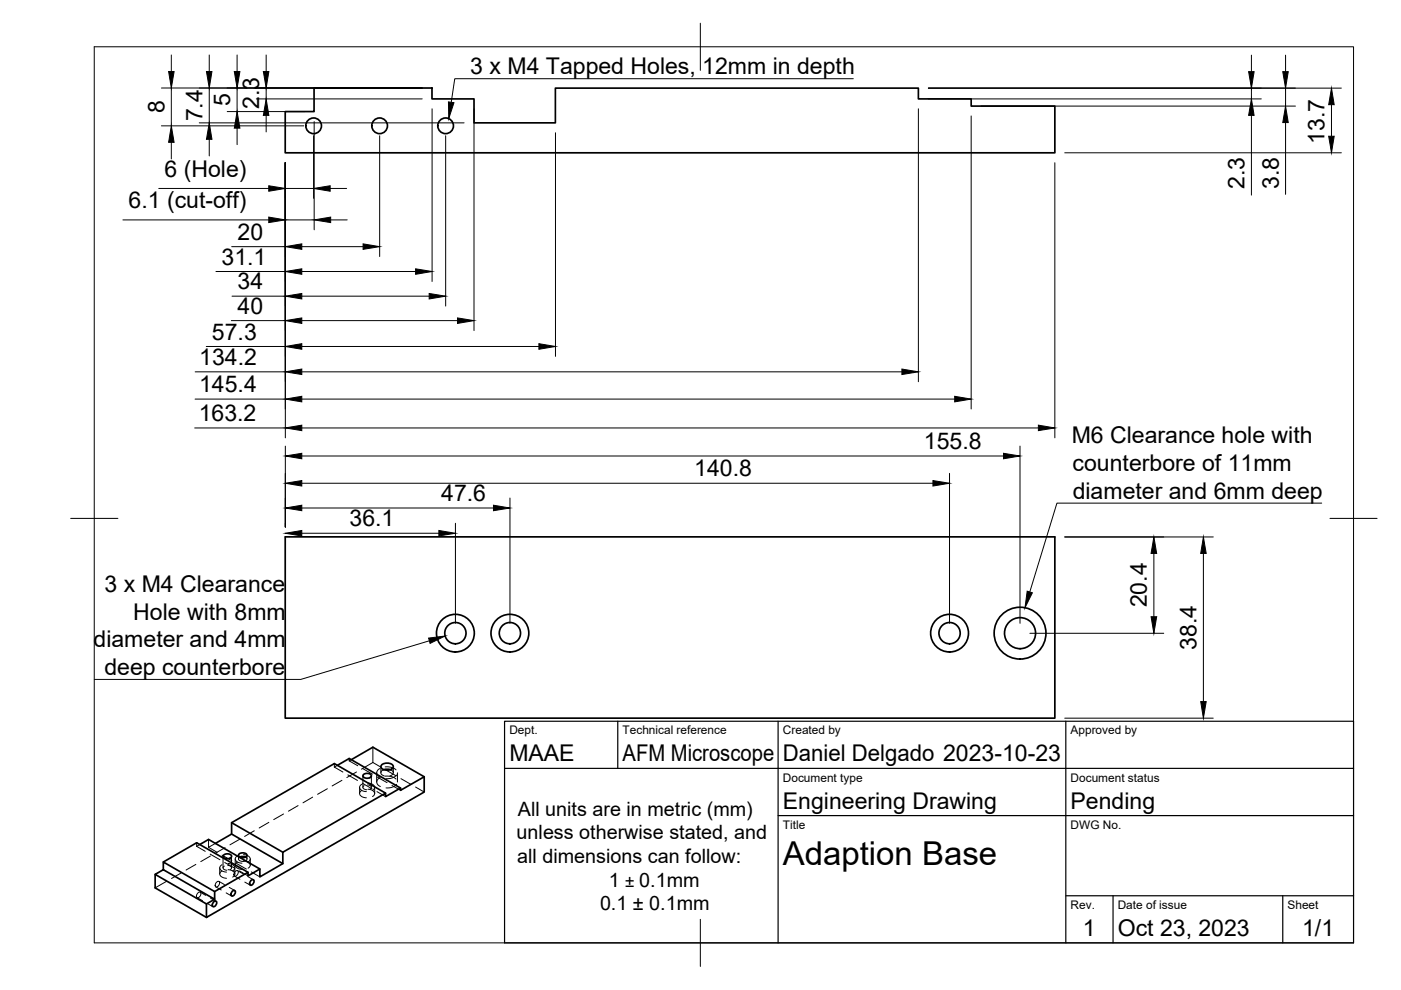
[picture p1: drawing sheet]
<svg xmlns="http://www.w3.org/2000/svg" width="297mm" height="210mm" viewBox="0 0 297 210" stroke-linecap="round" stroke-linejoin="round" font-family="sans-serif">
<!-- layer: Visible -->
<g fill="none" stroke="#000" stroke-width=".36">
<path d="M60.5 23.7h6.1v-5h25v2.3h8.9v5h17.3v-7.3h76.9v2.3h11.2v1.5h17.7v9.9h-163.1zM60.5 113.8h163.1v38.5h-163.1zM42.4 179.1l1.8-1.1 10.9 6.2M49.1 176.8l10.9 6.3M49.1 174.4l10.9 6.3M71.5 162.3l2.5-1.5 10.9 6.3M74.5 161.1l4.6-2.7 10.8 6.3M77 164.3a1.12 1.12 0 0 1 1.7 .2 1.04 1.04 0 0 1-1.8 0zM80.8 162.3a1.64 1.64 0 0 1 2.6 .2 1.54 1.54 0 0 1-2.6 0zM81.4 163.2l.7-.1 .7 .1M81.7 168.2l-10.8-6.3-21.8 12.5v2.4l-3.4 2M32.9 185.4v2.8l10.9 6.3"/>
<path d="M34.6 184.4v-1.6l10.9 6.2v1.7l-1.7 1-10.9-6.3 1.7-1 10.9 6.3M34.6 182.8l7.1-4.1 10.9 6.2M45.3 191.2l.4-.2a.67 .67 0 0 1 .1 .8 .67 .67 0 0 1-.7 .4l-.1-.5zM45.5 189l7.1-4.1v.8l2.5-1.5v1.7l4.9-2.8v-2.4l21.7-12.5v.7l3.2-1.8v.5l5-2.9v3.2l-46.1 26.6v-2.8M47.4 181.4a1.12 1.12 0 0 1 1.7 .2 1.04 1.04 0 0 1-1.8 0zM49.2 189l.5-.2a.67 .67 0 0 1 .1 .8 .67 .67 0 0 1-.8 .3v-.5zM50.6 181.1a1.12 1.12 0 0 1 1.8 .2 1.04 1.04 0 0 1-1.8 0zM50.9 181.7l.6-.1 .6 .1M53.2 186.7l.4-.2a.67 .67 0 0 1 .1 .8 .67 .67 0 0 1-.7 .3v-.5z"/>
<circle cx="66.5" cy="26.7" r="1.66"/>
<circle cx="80.5" cy="26.7" r="1.66"/>
<circle cx="94.5" cy="26.7" r="1.66"/>
<circle cx="96.6" cy="134.2" r="2.25"/>
<circle cx="96.6" cy="134.2" r="4"/>
<circle cx="108.1" cy="134.2" r="2.25"/>
<circle cx="108.1" cy="134.2" r="4"/>
<circle cx="201.3" cy="134.2" r="2.25"/>
<circle cx="201.3" cy="134.2" r="4"/>
<circle cx="216.3" cy="134.2" r="3.3"/>
<circle cx="216.3" cy="134.2" r="5.5"/>
</g>
<!-- layer: Hidden -->
<g fill="none" stroke="#000" stroke-width=".21">
<path d="M79.1 158.4v3.3M41.7 178.7v.7M41.7 179.4l1.8 1.1M42.4 179.1l-.7 .3M44.2 178v1.7l1.5-.9M44.2 179.7l1.8 1M47.7 179.7l-2 1.2M50.8 177.9l-2.1 1.2M53.9 176.1l-2 1.2M57 174.4l-2.1 1.1M60.1 172.6l-2.1 1.2M63.2 170.8l-2 1.2"/>
<path d="M66.3 169l-2.1 1.2M69.4 167.2l-2.1 1.2M70.9 161.9v.7M70.9 162.6l1.8 1.1M71.5 162.3l-.6 .3M72.5 165.5l-2.1 1.1M73.7 164.3l2.1 1.2M74 160.8v.5M74 161.3l1.9 1.1M74.5 161.1l-.5 .2M75.6 163.7l-2.1 1.2M76.2 166.9v1.3"/>
<path d="M76.7 167.6a.78 .78 0 0 0-.4 .9 .78 .78 0 0 0 .8 .6l.6 .1M76.7 166.3a.78 .78 0 0 0-.4 .9 .78 .78 0 0 0 .8 .6h.6M76.8 166.1l2.1 1.2M76.9 163l2.1 1.1M76.9 164.5v2.4M77.2 166.6a.44 .44 0 0 0-.2 .5 .44 .44 0 0 0 .4 .3h.3M77.9 166.4h.1a.5 .5 0 0 1 .6 .2 .5 .5 0 0 1-.1 .7M78 167.3a1.08 1.08 0 0 1 1.4 1.2l-.4 .4M78 166a1.08 1.08 0 0 1 1.4 1.2l-.4 .4M78.7 164.5v2.4M79.1 161.7l-2.5 1.4M79.1 161.7l1.8 1"/>
<path d="M79.4 166.9v1.3M79.9 163.8v2M79.9 167.8l1.8 1.1M80 164.8l2.1 1.1M80.5 164.9a.97 .97 0 0 0-.6 1 .97 .97 0 0 0 .7 .9M80.5 163a.95 .95 0 0 0-.6 .9 .95 .95 0 0 0 .7 .9M80.8 162.6v1.2M81.3 163.2a.66 .66 0 0 0-.6 .7 .66 .66 0 0 0 .8 .6M81.7 164.6h1.1l1.2 .6M81.7 162.6l1.1 .1 1.2 .5M81.9 163.3l2.1 1.2M82.8 163.2a.66 .66 0 0 1 .6 .7 .66 .66 0 0 1-.7 .6"/>
<path d="M83.1 166.5l1.8 1.1M83.4 162.6v1.2M84.1 166.3a2.74 2.74 0 0 1-2.2 .8M84.1 164.3a2.74 2.74 0 0 1-2.2 .8M84.3 163.8v2M85 165.1l2.1 1.2M88.1 166.9l1.8 1M35.3 186.9l-2.4 1.3M38.4 185.1l-2 1.2M41.5 183.3l-2 1.2M41.8 190.3l1.1 .7M41.9 189.3h.1a.38 .38 0 0 1 .6 0 .38 .38 0 0 1-.1 .6l-.1 .1a.44 .44 0 0 1-.6 .3 .44 .44 0 0 1 0-.7z"/>
<path d="M42.5 189.2l1.1 .6M44 191.6l1.1 .6M44.6 181.1l2 1.2M44.6 181.5l-2 1.2M44.6 190.4l1.2 .7M45.8 188l1.1 .7M45.9 187.1a.4 .4 0 0 1 .6-.1 .4 .4 0 0 1 0 .6l-.1 .1a.44 .44 0 0 1-.7 .3 .44 .44 0 0 1 0-.7zM46.4 186.9l1.2 .7M46.6 184v1.3M47.1 184.7a.72 .72 0 0 0-.5 .7 .72 .72 0 0 0 .6 .6l.8 .2M47.1 183.3a.78 .78 0 0 0-.5 1 .78 .78 0 0 0 .9 .5l.5 .1M47.1 181.3l2 1.2"/>
<path d="M47.3 181.6v2.4M47.6 183.6a.48 .48 0 0 0-.2 .7 .48 .48 0 0 0 .6 .2h.1M47.6 182.9l2.1 1.2M47.9 189.3l1.2 .7M48.3 183.5a.52 .52 0 0 1 .7 .2 .52 .52 0 0 1-.1 .6l-.1 .1M48.3 184.4a1.11 1.11 0 0 1 1.4 1.2l-.4 .4M48.3 183.1a1.11 1.11 0 0 1 1.4 1.2l-.4 .4M48.6 188.1l1.2 .7M49.1 181.6v2.4M49.7 185.8l1.2 .6M49.8 184v1.3M49.8 184.8a.4 .4 0 0 1 .7-.1 .4 .4 0 0 1-.1 .6v.1a.43 .43 0 0 1-.7 .4 .43 .43 0 0 1 0-.8z"/>
<path d="M49.9 182.1v1.3M50.2 183.1l2 1.2M50.3 182.8a.78 .78 0 0 0-.4 .9 .78 .78 0 0 0 .9 .5l.5 .1M50.3 181.5a.78 .78 0 0 0-.4 .9 .78 .78 0 0 0 .9 .5l.5 .1M50.4 184.6l1.1 .7M50.6 181.3v.8M50.8 184.7l1.8 1M50.9 181.7a.44 .44 0 0 0-.3 .5 .44 .44 0 0 0 .5 .4 .86 .86 0 0 0 1.2-.6l-.2-.3M51.6 182.5a1.08 1.08 0 0 1 1.4 1.2l-.4 .4M51.6 181.2a1.08 1.08 0 0 1 1.4 1.2l-.4 .4M51.9 187l1.2 .7M52.4 181.3v.8"/>
<path d="M52.6 185.9l1.1 .6M53.1 182.1v1.3M53.3 184.9l1.8 1"/>
</g>
<!-- layer: BORDER -->
<path d="M20 9.9h267v190h-267zM148.5 4.9v10M15 109.9h10M282 109.9h10M148.5 194.9v10" fill="none" stroke="#000" stroke-width=".21"/>
<!-- layer: TITLEBLOCK -->
<path d="M107 152.9h180v47h-180zM131 152.9v10M165 152.9v47M226 152.9v47M107 162.9h180M165 172.9h122M226 189.9h61M236 189.9v10M272 189.9v10" fill="none" stroke="#000" stroke-width=".25"/>
<!-- layer: FD_Dimensions -->
<g fill="none" stroke="#000" stroke-width=".21">
<path d="M34.2 18.7h55.3M36.3 11.7v3.5M36.3 18.7v8M44.4 11.7v3.5M44.4 18.7v7.3M50.3 11.7v3.5M50.3 18.7v5M56.4 11.7v3.5M56.4 18.7v2.3M196.8 18.7h87.6M265.3 11.7v3.5M265.3 18.7v2.3"/>
<path d="M272.6 11.7v3.5M272.6 18.7v3.8M33.7 40h23.3M34.2 26.7h30.2M36.3 30.2v3.5M42.2 26h56.2M44.4 29.5v3.6M48.2 23.7h16.3M50.3 27.2v3.5M54.3 21h35.2M56.4 24.5v3.5M60.5 34.5v58.3"/>
<path d="M60.5 40h6M66.5 28.8v13.3M66.6 25.8v22.9M70 40h3.5M80.5 28.8v25.6M91.6 23.1v36.6M94.5 28.8v36.1M100.5 23.1v47M117.8 28.1v47.5M194.7 23.1v57.8M196.8 21h70.6M205.9 24.6v62.1"/>
<path d="M208 22.5h66.7M223.6 34.5v58.3M225.7 32.4h58.7M265.3 24.5v16.9M272.6 26v15.2M282.3 22.2v6.7M26.1 46.6h30.9M45.8 57.6h14.7M49.1 52.3h11.4M60.5 46.6h6.1M64 52.3h13M64 57.6h24.1"/>
<path d="M70.1 46.6h3.5M41.4 78.8h19.1M43.7 73.5h16.8M49 68h11.5M49.2 62.8h11.3M64 62.8h27M64 68h33M64 73.5h50.3M64 78.8h127.2M41.3 90.7h19.2M41.4 84.6h19.1M60.5 94.6v17.2"/>
<path d="M64 84.6h138.4M64 90.7h156.2M64 96.7h148.8M216.3 94.6v37.6M64 113.1h29M64 107.7h40.6M64 102.5h133.8M96.6 110.9v21.3M108.1 105.6v26.6M201.3 100.4v31.8M225.7 113.8h31.5M244.6 117.3v13.5"/>
<path d="M255.1 117.3v31.5M218.4 134.3h28.3M225.7 152.3h31.5"/>
</g>
<g fill="#000" stroke="#000" stroke-width=".21">
<path d="M35.8 15.2h1.1l-.6 3.5zM43.8 15.2h1.1l-.5 3.5zM49.7 15.2h1.2l-.6 3.5zM55.8 15.2h1.2l-.6 3.5zM264.7 15.2h1.2l-.6 3.5zM272 15.2h1.1l-.5 3.5zM36.3 26.7l.6 3.5h-1.1zM44.4 26l.5 3.5h-1.1zM50.3 23.7l.6 3.5h-1.2zM56.4 21l.6 3.5h-1.2zM57 39.4l3.5 .6-3.5 .5zM66.5 40l3.5-.6v1.1z"/>
<path d="M265.3 21l.6 3.5h-1.2zM272.6 22.5l.5 3.5h-1.1zM282.3 18.7l.6 3.5h-1.2zM281.7 28.9h1.2l-.6 3.5zM57 46l3.5 .6-3.5 .6zM60.5 52.3l3.5-.6v1.2zM60.5 57.6l3.5-.6v1.2zM66.6 46.6l3.5-.6v1.2zM77 51.7l3.5 .6-3.5 .6zM88.1 57l3.5 .6-3.5 .6zM60.5 62.8l3.5-.6v1.2zM60.5 68l3.5-.6v1.2z"/>
<path d="M60.5 73.5l3.5-.6v1.2zM60.5 78.8l3.5-.6v1.2zM91 62.2l3.5 .6-3.5 .6zM97 67.4l3.5 .6-3.5 .6zM114.3 72.9l3.5 .6-3.5 .6zM191.2 78.2l3.5 .6-3.5 .6zM60.5 84.6l3.5-.6v1.2zM60.5 90.7l3.5-.6v1.2zM60.5 96.7l3.5-.6v1.2zM202.4 84l3.5 .6-3.5 .6zM212.8 96.1l3.5 .6-3.5 .6zM220.2 90.1l3.4 .6-3.4 .6z"/>
<path d="M60.5 113.1l3.5-.6v1.1zM60.5 107.7l3.5-.6v1.2zM60.5 102.5l3.5-.6v1.2zM93 112.5l3.6 .6-3.6 .5zM104.6 107.1l3.5 .6-3.5 .6zM197.8 101.9l3.5 .6-3.5 .6zM244.6 113.8l.6 3.5h-1.1zM255.1 113.8l.6 3.5h-1.1zM244.1 130.8h1.1l-.6 3.5zM254.6 148.8h1.1l-.6 3.5z"/>
</g>
<!-- layer: Leaders -->
<path d="M95.1 21.6l1.1 .2-1.1 3.3zM90.9 135.3l3.5-.5-3.2 1.6zM217.8 125.3l1.1 .4-1.6 3.2z" fill="#000" stroke="#000" stroke-width=".21"/>
<path d="M180.9 16.7h-84.5l-.7 5M280.2 106.7h-56.1l-5.8 18.8M91 135.9l-27.2 8.2h-43.8" fill="none" stroke="#000" stroke-width=".21"/>
<text font-size="7" x="166" y="183.4">Adaption Base</text>
<g font-size="4.9">
<text x="99.7" y="15.7">3 x M4 Tapped Holes, 12mm in depth</text>
<text x="48.8" y="22.5" transform="rotate(-90 48.8 22.5)">5</text>
<text x="55" y="23.2" transform="rotate(-90 55 23.2)">2.3</text>
<text x="34.9" y="24" transform="rotate(-90 34.9 24)">8</text>
<text x="43" y="25.8" transform="rotate(-90 43 25.8)">7.4</text>
<text x="280.8" y="30.5" transform="rotate(-90 280.8 30.5)">13.7</text>
<text x="34.9" y="37.5">6 (Hole)</text>
<text x="263.9" y="40.1" transform="rotate(-90 263.9 40.1)">2.3</text>
<text x="271.1" y="40" transform="rotate(-90 271.1 40)">3.8</text>
<text x="27.3" y="44.2">6.1 (cut-off)</text>
<text x="50.4" y="50.8">20</text>
<text x="47" y="56.1">31.1</text>
<text x="50.4" y="61.3">34</text>
<text x="50.4" y="66.5">40</text>
<text x="42.2" y="77.4">134.2</text>
<text x="44.9" y="72">57.3</text>
<text x="42.2" y="83.2">145.4</text>
<text x="42.1" y="89.3">163.2</text>
<text x="195.9" y="95.2">155.8</text>
<text x="227.2" y="94">M6 Clearance hole with</text>
<text x="147.2" y="101">140.8</text>
<text x="227.4" y="99.9">counterbore of 11mm</text>
<text x="93.6" y="106.2">47.6</text>
<text x="227.4" y="105.7">diameter and 6mm deep</text>
<text x="74.1" y="111.6">36.1</text>
<text x="22.2" y="125.6">3 x M4 Clearance</text>
<text x="28.3" y="131.4">Hole with 8mm</text>
<text x="243.2" y="128.8" transform="rotate(-90 243.2 128.8)">20.4</text>
<text x="19.8" y="137.2">diameter and 4mm</text>
<text x="253.7" y="137.8" transform="rotate(-90 253.7 137.8)">38.4</text>
<text x="22.1" y="143.1">deep counterbore</text>
<text x="108" y="161.4">MAAE</text>
<text x="132" y="161.4">AFM Microscope</text>
<text x="166" y="161.4">Daniel Delgado 2023-10-23</text>
<text x="166" y="171.4">Engineering Drawing</text>
<text x="227" y="171.4">Pending</text>
<text x="229.6" y="198.6">1</text>
<text x="237" y="198.4">Oct 23, 2023</text>
<text x="276.1" y="198.6">1/1</text>
</g>
<g font-size="4.2">
<text x="109.8" y="172.9">All units are in metric (mm)</text>
<text x="109.5" y="177.9">unless otherwise stated, and</text>
<text x="109.6" y="183">all dimensions can follow:</text>
<text x="129.1" y="188">1</text>
<text x="135.5" y="188">0.1mm</text>
<text x="127.2" y="193">0.1 ± 0.1mm</text>
</g>
<text font-size="3.6" x="132.6" y="188">±</text>
<g font-size="2.5">
<text x="108" y="155.7">Dept.</text>
<text x="132" y="155.7">Technical reference</text>
<text x="166" y="155.7">Created by</text>
<text x="227" y="155.7">Approved by</text>
<text x="166" y="165.7">Document type</text>
<text x="227" y="165.7">Document status</text>
<text x="166" y="175.7">Title</text>
<text x="227" y="175.7">DWG No.</text>
<text x="227" y="192.7">Rev.</text>
<text x="237" y="192.7">Date of issue</text>
<text x="273" y="192.7">Sheet</text>
</g>
</svg>
